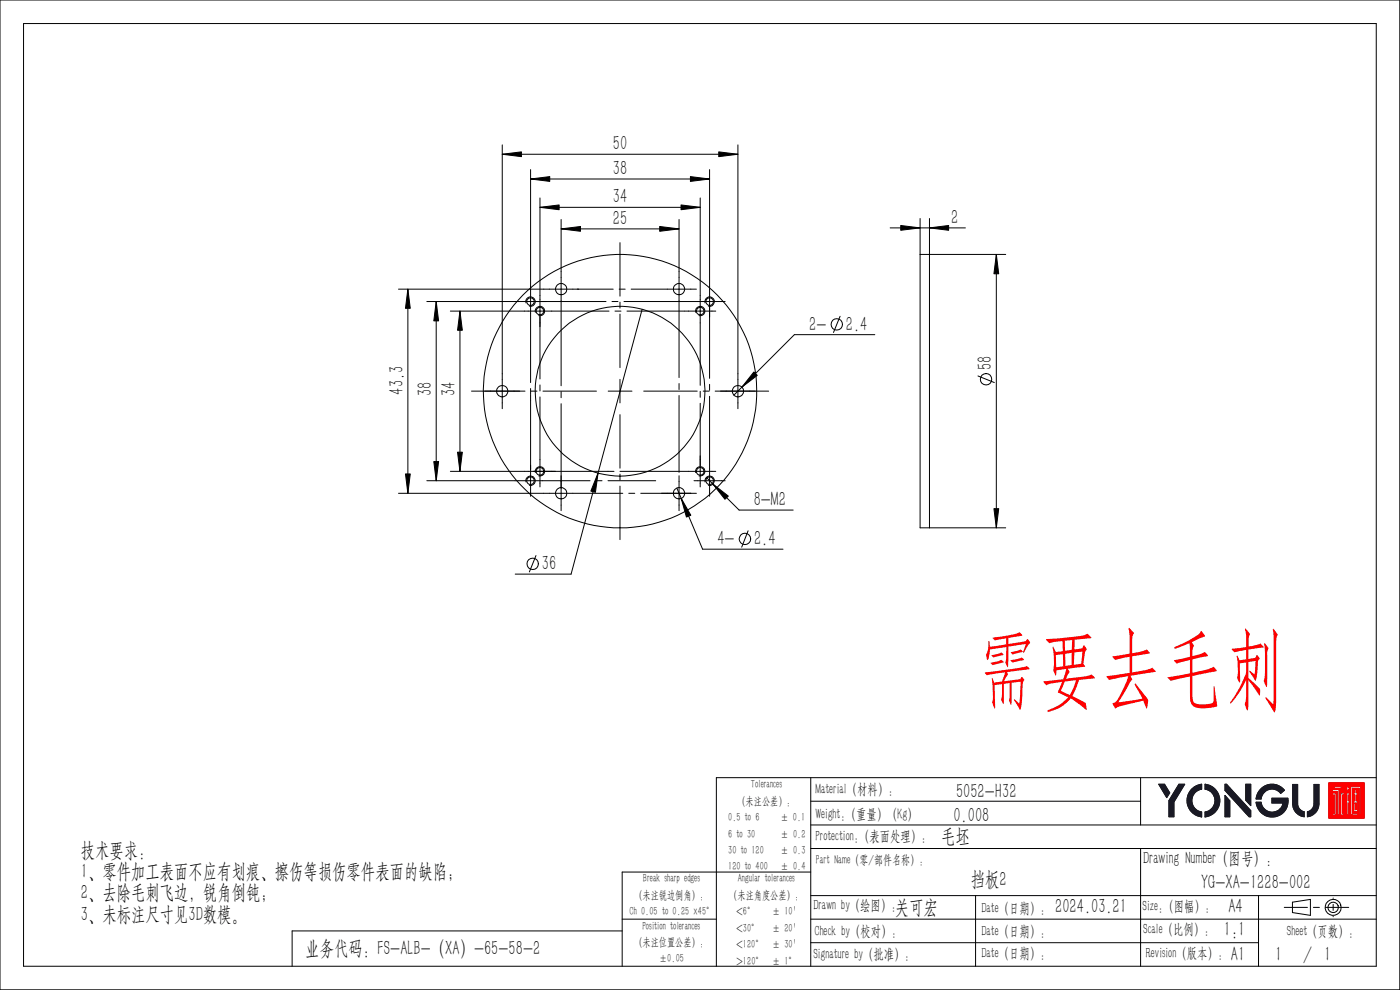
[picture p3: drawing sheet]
<svg xmlns="http://www.w3.org/2000/svg" width="297mm" height="210mm" viewBox="0 0 297 210" stroke-linecap="round" stroke-linejoin="round" font-family="sans-serif">
<g fill="none" stroke="#000" stroke-width=".21">
<path d="M0 0h297v210h-297zM5 5h287v200h-287zM106.6 30.7v56M106.6 32.7h49.9M112.6 36v45.2M112.6 38h37.9M150.5 36v44.3M156.5 30.7v56M114.6 42v38.4M114.6 44h33.9M119 46.6v35.2M119 48.6h25.1"/>
<path d="M131.5 51.5v11.3M144.1 46.6v33.5M148.5 42v39.7M188.8 48.3h16M195.2 54h18.2M195.2 46.4v7.6M195.2 54v58h18.2M197.2 46.4v65.6M211.4 54v58M84.5 61.3h45.6M86.5 61.3v43.3M90.6 64h38"/>
<path d="M92.5 64v38M95.5 66h33.7M97.6 66v34M111.6 64.3a.99 .99 0 0 1 .8-1.3 .99 .99 0 0 1 1.1 1 .99 .99 0 0 1-1.2 .9M113.6 66.3a1.01 1.01 0 0 1 .9-1.3 1.01 1.01 0 0 1 1.1 1.1 1.01 1.01 0 0 1-1.3 .9M129.8 64h1.3M130.5 66h1.2M131.4 61.3h1.2M131.5 64.1v1.3M131.5 66.6v11.4M132.4 64h21.4M133 66h18.8"/>
<path d="M133.9 61.3h13.8M136.2 65.6l-15 56.2h-11.9M147.6 66.3a1.01 1.01 0 0 1 .9-1.3 1.01 1.01 0 0 1 1.1 1.1 1.01 1.01 0 0 1-1.3 .9M149.6 64.3a.99 .99 0 0 1 .8-1.3 .99 .99 0 0 1 1.1 1 .99 .99 0 0 1-1.2 .9M178.2 67.1l-1.4 3.4M185.6 71h-17.1l-12.8 12.8M207.5 79.8l3.4 1.4M95.5 100h34.8M100 83h11.4M112.6 82.4v1.3M112.6 83.8v21.5M112.6 83h1.3"/>
<path d="M114.6 81.7v1.2M114.6 84.2v19.1M115.2 83h11.3M119 83.1v1.3M119 85.6v22.7M129 83h5.1M131.5 80.5v5M131.5 88v11.3M131.5 100h20.3M136.6 83h11.3M144.1 81.4v1.2M144.1 83.9v16.3"/>
<path d="M148.5 83v1.3M148.5 85.6v17.7M149.2 83h1.3M150.5 81.5v1.3M150.5 84.1v21.2M151.7 83h11.4M84.5 104.6h47.6M90.6 102h34.6M111.6 102.2a1.01 1.01 0 0 1 .9-1.2 1.01 1.01 0 0 1 1.1 1.1 1.01 1.01 0 0 1-1.3 .9M113.6 100.2a1.01 1.01 0 0 1 .9-1.2 1.01 1.01 0 0 1 1.1 1.1 1.01 1.01 0 0 1-1.3 .9M113.7 117.9l-1.4 3.4M126.4 102h1.3"/>
<path d="M129 102h10.1M131.5 100.6v1.3M131.5 103.1v11.4M133.4 104.6h1.3M135.9 104.6h11.8M143.6 103.5l5.5 13h17M144.1 100.9v7.4M147.2 102h6.6M147.6 100.2a1.01 1.01 0 0 1 .9-1.2 1.01 1.01 0 0 1 1.1 1.1 1.01 1.01 0 0 1-1.3 .9M149.6 102.2a1.01 1.01 0 0 1 .9-1.2 1.01 1.01 0 0 1 1 1.1 1.01 1.01 0 0 1-1.2 .9M149.9 101.3l6.9 6.9h11.5M158.7 112.6l-1.3 3.5"/>
<path d="M172 175h120M172 170h70M172 165v40M242 165v10M292 165h-140v40M132 195h20M132 197.5h-70v7.5M172 195h120M172 185h-40v20M172 200h95M172 190h120M172 180h120"/>
<path d="M207 190v15M242 180v25M267 190v15M272.5 192.5h4.9M274.2 191.4l3.8-.6v3.4l-3.8-.6zM278.6 192.5h1.3M281.2 192.5h4.9M282.8 190.5v.1M282.8 191.9v1.2M282.8 194.4v.1"/>
<circle cx="112.5" cy="64" r=".8"/>
<circle cx="114.6" cy="66" r=".8"/>
<circle cx="119.1" cy="61.3" r="1.2"/>
<circle cx="144" cy="61.3" r="1.2"/>
<circle cx="148.5" cy="66" r=".8"/>
<circle cx="150.6" cy="64" r=".8"/>
<circle cx="177.5" cy="68.8" r="1.22"/>
<circle cx="106.5" cy="83" r="1.2"/>
<circle cx="114.6" cy="100" r=".8"/>
<circle cx="131.5" cy="83" r="29"/>
<circle cx="131.6" cy="83" r="18"/>
<circle cx="148.5" cy="100" r=".8"/>
<circle cx="156.6" cy="83" r="1.21"/>
<circle cx="209.2" cy="80.5" r="1.22"/>
<circle cx="112.5" cy="102" r=".8"/>
<circle cx="113" cy="119.6" r="1.21"/>
<circle cx="119.1" cy="104.6" r="1.2"/>
<circle cx="144" cy="104.6" r="1.2"/>
<circle cx="150.6" cy="102" r=".8"/>
<circle cx="158" cy="114.3" r="1.22"/>
<circle cx="282.8" cy="192.5" r="1.68"/>
<circle cx="282.8" cy="192.5" r="1.1"/>
</g>
<g fill="none" stroke="#191924" stroke-width=".21">
<path d="M245.8 166.4h1.3l1.1 1.8-.7 1zM250.1 166.4h1.2l-2.3 3.7v3.2h-1v-3.5zM252.7 167.5l1.1-.8 1.1-.3v1l-.8 .3-.7 .6-.3 .5-.2 .7v.9l.5 1 .6 .5 .9 .4v1l-.9-.2-.9-.5-.7-.8-.4-.9-.2-.6 .1-1.3zM255.7 166.4l1.4 .4 .9 .8 .4 .7 .4 1.2-.2 1.4-.6 1.1-1.2 1-1.1 .3v-1l.7-.3 .9-.7 .3-.6 .2-.8-.1-.7-.6-1.1-.7-.5-.7-.2zM259.9 166.4h.3l5.1 5.6v1.3h-.3l-5.1-5.6zM259.9 168.7l1 1.2v3.4h-1zM264.3 166.4h1v4.5l-1-1.1zM267.3 167.6l1.1-.9 1-.3h.9l1.1 .4 1.1 .8-.8 .7-.6-.5-.6-.3-.9-.1-.5 .1-.5 .3-.7 .6-.4 1.1h-1l.1-.8zM273.3 169.8l-.3 1.5-.5 .9-1.1 .8-1.1 .3-1.3-.1-1.1-.5-1.1-1.3-.3-1.1v-.1h1l.3 1 .7 .6 .6 .4 1 .1 1.3-.5 .5-.5 .3-1h-2.4v-1h3.4l.1 .5M274.2 166.4h1.1v4.4l.4 .8 .4 .4 .6 .2v1.1l-1-.3-.7-.6-.7-1.2zM278.8 166.4h1v4.6l-.2 .6-.5 .8-.6 .5-1.1 .4v-1.1l.8-.4 .5-.9zM281.9 166.1h7.5v7.5h-7.5z"/>
<path d="M282.6 167.5h1.5v5.4h-.4v-5h-1zM282.7 168.2h.8v4.7h-.9l.1-.4h.4v-3.8h-.5zM283 166.8h1.8l-.2 .4h-1.5zM283.5 172.5h.1M283.5 168.7h.1M283.7 167.5h.1M284.1 167.5h.1M284.1 167.9h.1M284.4 168.4h.1M284.4 168.2h.9l-.1 .5h-.4v3.8h.5l-.1 .4h-.8zM284.4 167.2h.1M284.4 166.8h.1"/>
<path d="M285.6 168.2h.7v.5h-.2v1.2h.2v.4h-.2l.1 2.6h-.5v-2.6l-.1-.4h.1v-1.2zM285.7 166.8h.3v.3h.3v.4h-.3l-.1 .4h-.3zM286.2 167.5h.1M286.3 167.1h.1M286.6 166.8h2.1v6.1h-.4v-5.7h-1.4v5.3h1.3l-.2 .4h-1.4zM286.7 172.9h.1M287.4 167.5h.4v.7h.3l-.1 .5h-.2v1.2h.2v2.3h-.8v-2.3h.2v-1.2h-.2v-.5h.2zM287.5 170.3h.3v1.4h-.3z"/>
</g>
<g fill="#191924" stroke="#191924" stroke-width=".21">
<path d="M278.8 166.4h1v4.1a2.77 2.77 0 0 1-2.4 2.8v-1.1a1.78 1.78 0 0 0 1.4-1.7z" fill-rule="evenodd"/>
<path d="M274.2 166.4h1.1v4.1a1.78 1.78 0 0 0 1.4 1.7v1.1a2.87 2.87 0 0 1-2.5-2.8z" fill-rule="evenodd"/>
<path d="M266.5 170.2h1a2.35 2.35 0 0 0 2.3 2.1 2.35 2.35 0 0 0 2.4-2h-2.4v-1h3.4l.1 .5a3.4 3.4 0 0 1-3.2 3.5 3.4 3.4 0 0 1-3.6-3.1z" fill-rule="evenodd"/>
<path d="M267.4 167.4a3.4 3.4 0 0 1 5.1 .2l-.8 .7a2.32 2.32 0 0 0-2.5-.8 2.32 2.32 0 0 0-1.7 2h-1v-.1a3.2 3.2 0 0 1 .9-2z" fill-rule="evenodd"/>
<path d="M264.3 166.4h1v4.5l-1-1.1z" fill-rule="evenodd"/>
<path d="M259.9 166.4h.3l5.1 5.6v1.3h-.3l-5.1-5.6z" fill-rule="evenodd"/>
<path d="M259.9 168.7l1 1.2v3.4h-1z" fill-rule="evenodd"/>
<path d="M255.7 166.4a3.5 3.5 0 0 1 3.1 3.4 3.5 3.5 0 0 1-3.1 3.5v-1a2.43 2.43 0 0 0 2.1-2.5 2.43 2.43 0 0 0-2.1-2.4z" fill-rule="evenodd"/>
<path d="M252.8 167.4l.9-.7 1.2-.3v1a2.44 2.44 0 0 0-2 2.4 2.44 2.44 0 0 0 2 2.5v1a3.5 3.5 0 0 1-2.9-2.3 3.5 3.5 0 0 1 .8-3.6z" fill-rule="evenodd"/>
<path d="M250.1 166.4h1.2l-2.3 3.7v3.2h-1v-3.5z" fill-rule="evenodd"/>
<path d="M245.8 166.4h1.3l1.1 1.8-.7 1z" fill-rule="evenodd"/>
</g>
<g fill="#f00" stroke="#f00" stroke-width=".21">
<path d="M286.6 166.8h2.1v6.1h-.4v-5.7h-1.4v5.3h1.3l-.2 .4h-1.4zM285.6 168.2h.7v.5h-.2v1.2h.2v.4h-.2l.1 2.6h-.5v-2.6l-.1-.4h.1v-1.2zM284.4 168.2h.9l-.1 .5h-.4v3.8h.5l-.1 .4h-.8zM282.6 167.5h1.5v5.4h-.4v-5h-1zM282.7 168.2h.8v4.7h-.9l.1-.4h.4v-3.8h-.5zM283 166.8h1.8l-.2 .4h-1.5zM281.9 166.1v7.5h7.5v-7.5zM287.4 167.5h.4v.7h.3l-.1 .5h-.2v1.2h.2v2.3h-.8v-2.3h.2v-1.2h-.2v-.5h.2zM285.7 166.8h.3v.3h.3v.4h-.3l-.1 .4h-.3z" fill-rule="evenodd"/>
<path d="M287.5 170.3h.3v1.4h-.3z" fill-rule="evenodd"/>
</g>
<g fill="#000" stroke="#000" stroke-width=".21">
<path d="M106.6 32.7l4-.5v1zM112.6 38l4-.5v1zM146.5 37.5l4 .5-4 .5zM152.5 32.2l4 .5-4 .5zM114.6 44l4-.5v1zM119 48.6l4.1-.6v1.1zM140 48l4.1 .6-4.1 .5zM144.5 43.5l4 .5-4 .5zM191.1 47.8l4.1 .5-4.1 .6zM197.2 48.3l4.1-.5v1.1zM211.4 54l.5 4.1h-1zM86.5 61.3l.5 4.1h-1z"/>
<path d="M92.5 64l.5 4.1h-1zM97.6 66l.5 4.1h-1zM97.1 95.9h1l-.5 4.1zM159.9 78.9l.8 .7-3.3 2.5zM86 100.5h1l-.5 4.1zM92 97.9h1l-.5 4.1zM126.9 100.4l-.6 4-1-.2zM144.5 105.7l2.1 3.6-1 .4zM151.3 102.7l3.2 2.5-.7 .7zM210.9 107.9h1l-.5 4.1z"/>
</g>
<text font-size="18.8" fill="#f00" x="207.2" y="148">需要去毛刺</text>
<g font-size="4.4">
<text x="130" y="31.9">50</text>
<text x="130" y="37.1">38</text>
<text x="130" y="47.7">25</text>
<text x="130" y="43.1">34</text>
<text x="201.8" y="47.5">2</text>
<text x="171.7" y="70.1">2-</text>
<text x="179.5" y="70.1">2.4</text>
<text x="85.6" y="83.7" transform="rotate(-90 85.6 83.7)">43.3</text>
<text x="210.4" y="78.5" transform="rotate(-90 210.4 78.5)">58</text>
<text x="91.6" y="84.1" transform="rotate(-90 91.6 84.1)">38</text>
<text x="96.6" y="84.1" transform="rotate(-90 96.6 84.1)">34</text>
<text x="159.9" y="107.4">8-M2</text>
<text x="152.2" y="115.7">4-</text>
<text x="160" y="115.7">2.4</text>
<text x="115" y="120.9">36</text>
<text x="202.8" y="169.2">5052-H32</text>
<text x="199.7" y="178.8">毛坯</text>
<text x="202.3" y="174.3">0.008</text>
<text x="17.1" y="181.8">技术要求：</text>
<text x="17.1" y="186.3">1、零件加工表面不应有划痕、擦伤等损伤零件表面的缺陷；</text>
<text x="17.1" y="190.8">2、去除毛刺飞边，锐角倒钝；</text>
<text x="206" y="187.9">挡板2</text>
<text x="254.8" y="188.5">YG-XA-1228-002</text>
<text x="17.1" y="195.3">3、未标注尺寸见3D数模。</text>
<text x="189.8" y="193.8">关可宏</text>
<text x="223.9" y="193.8">2024.03.21</text>
<text x="260.6" y="193.8">A4</text>
<text x="64.8" y="202.7">业务代码：FS-ALB-（XA）-65-58-2</text>
<text x="259.6" y="198.6">1:1</text>
<text x="261.2" y="204">A1</text>
<text x="270.5" y="204">1</text>
<text x="276.4" y="204">/ 1</text>
</g>
<text font-size="3.7" x="242.5" y="183.3">Drawing Number（图号）:</text>
<g font-size="3.1">
<text x="173" y="168.4">Material（材料）:</text>
<text x="173" y="173.7">Weight:（重量）（Kg）</text>
<text x="173" y="178.3">Protection:（表面处理）：</text>
<text x="172.6" y="193.1">Drawn by（绘图）:</text>
<text x="208.2" y="193.8">Date（日期）：</text>
<text x="242.4" y="193.3">Size:（图幅）：</text>
<text x="172.6" y="203.4">Signature by（批准）:</text>
<text x="172.8" y="198.6">Check by（校对）:</text>
<text x="208.2" y="203.3">Date（日期）：</text>
<text x="208.2" y="198.6">Date（日期）：</text>
<text x="242.5" y="198.2">Scale（比例）：</text>
<text x="243.1" y="203.3">Revision（版本）：</text>
<text x="273" y="198.6">Sheet（页数）：</text>
</g>
<text font-size="2.7" x="173.1" y="183.2">Part Name（零/部件名称）:</text>
<g font-size="2.5">
<text x="159.3" y="167.2">Tolerances</text>
<text x="156.5" y="170.7">（未注公差）：</text>
<text x="154.5" y="174.2">0.5 to 6</text>
<text x="154.5" y="177.7">6 to 30</text>
<text x="165.6" y="174.2">± 0.1</text>
<text x="165.6" y="177.7">± 0.2</text>
<text x="154.5" y="184.7">120 to 400</text>
<text x="154.5" y="181.2">30 to 120</text>
<text x="165.6" y="184.7">± 0.4</text>
<text x="165.6" y="181.2">± 0.3</text>
<text x="134.6" y="190.6">（未注锐边倒角）：</text>
<text x="136.4" y="187.1">Break sharp edges</text>
<text x="154.7" y="190.6">（未注角度公差）：</text>
<text x="156.5" y="187.1">Angular tolerances</text>
<text x="133.6" y="194.1">Ch 0.05 to 0.25 x45°</text>
<text x="136.3" y="197.2">Position tolerances</text>
<text x="156.3" y="194.1">&lt;6°</text>
<text x="156.3" y="197.6">&lt;30°</text>
<text x="163.8" y="197.6">± 20'</text>
<text x="163.8" y="194.1">± 10'</text>
<text x="134.6" y="200.7">（未注位置公差）：</text>
<text x="156.3" y="201.1">&lt;120°</text>
<text x="163.8" y="201.1">± 30'</text>
<text x="139.8" y="204.2">±0.05</text>
<text x="156.3" y="204.6">&gt;120°</text>
<text x="163.8" y="204.6">± 1°</text>
</g>
</svg>
